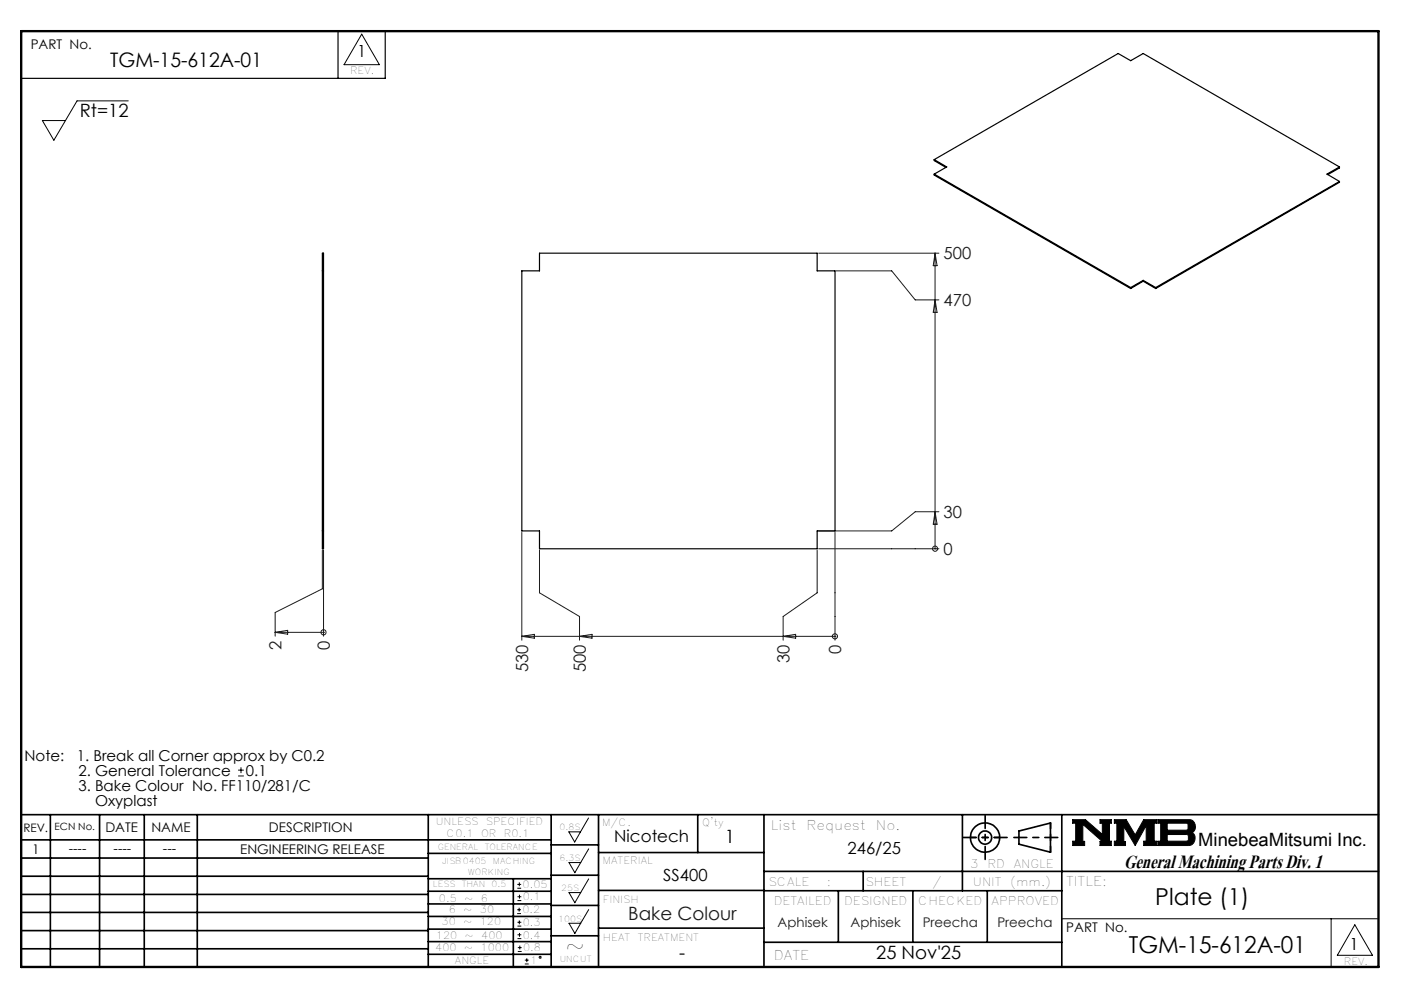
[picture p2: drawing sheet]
<svg xmlns="http://www.w3.org/2000/svg" width="297mm" height="210mm" viewBox="0 0 297 210" stroke-linecap="round" stroke-linejoin="round" font-family="sans-serif">
<g fill="none" stroke="#000" stroke-width=".21">
<path d="M76.5 7.2l3.8 6.5h-7.5zM27.1 21.3h-10.8l-4.9 8.4-2.4-4.2h4.9M50.4 164.1h1.2M50.4 162.9h1.2M51 162.3v1.2M120.3 175.9h2.5l-1.2 2.2zM124.5 173l-1.7 2.9M124.5 179.5l-1.7 2.9M226.9 173.3h2.7l3.6 3.2v-2.4h-.5v-.8h2.4v.8h-.4v3.8h.4v.9h-2.4v-.9h.5l-4.1-3.6v3.6h.3v.9h-2.5v-.9h.6v-3.8h-.6zM235.7 173.3h2.5l1.9 3.3 1.8-3.3h2.8v.8h-.5v3.8h.5v.9h-2.8v-.9h.6v-3.3l-2.4 4.2-2.4-4v3.2h.4v.8h-2.4v-.9h.6v-3.8h-.6zM244.9 173.3h6.6a1.47 1.47 0 0 1 1.3 1.2 1.47 1.47 0 0 1-.7 1.6 1.48 1.48 0 0 1 .7 1.6 1.48 1.48 0 0 1-1.4 1.1h-6.5v-.9h.6v-3.8h-.6zM246.9 174.1h4.1l.3 .2v1l-.3 .3h-4.1z"/>
<path d="M246.9 176.5h4.2l.3 .3v.8l-.4 .3h-4.1zM109.4 193.2h.8M109.4 192.4h.8M109.4 187.8h.8M109.4 187h.8M109.5 198.5h.8M109.5 197.7h.8M109.5 195.9h.8M109.5 195h.8M109.5 190.5h.8M109.5 189.6h.8M109.8 192v.8"/>
<path d="M109.9 194.7v.8M109.9 186.6v.8M109.9 189.2v.8M109.9 197.3v.8M110 200v.8M120.4 182.4h2.4l-1.2 2.2zM120.4 188.8h2.4l-1.2 2.1zM120.4 195.3h2.4l-1.2 2.1zM124.5 185.9l-1.7 2.9M124.5 192.4l-1.7 2.9M224.6 194.3h67M281.6 194.3v10.2"/>
<path d="M286.6 195.6l3.7 6.4h-7.4zM109.5 201.2h.8M109.5 200.4h.8M111 203.9h.8M111 203.1h.8M111.4 202.7v.8"/>
<circle cx="114.3" cy="202.5" r=".2"/>
</g>
<g fill="none" stroke="#000" stroke-width=".35">
<path d="M4.5 172.3h287.1M4.5 177.6h112.1M10.7 172.3v32.2M21.1 172.3v32.2M30.5 172.3v32.2M41.7 172.3v32.2M90.6 172.3v32.2M116.6 172.3v32.2M116.6 178.7h10M126.6 172.3v32.2M147.6 172.3v8M161.6 172.3v32.2"/>
<path d="M203.6 172.3v16.1M215.5 175.7l6.7-1.6v6.1l-6.7-1.7zM224.6 172.3v32.2M4.5 185.3h86.1M4.5 181.5h86.1M4.5 189.2h86.1M4.5 193h86.1M4.5 196.8h86.1M90.6 199.1h26M90.6 193.8h26M90.6 188.5h26M90.6 191.2h26"/>
<path d="M90.6 180.5h26M90.6 185.8h26M90.6 196.5h26M108.6 185.8v18.5M116.6 185.1h10M116.6 191.5h10M116.6 197.9h10M126.6 196.3h35M126.6 188.3h35M126.6 180.3h35M161.6 184.3h130M161.6 199.3h63"/>
<path d="M161.6 188.4h63M177.3 188.4v10.9M182.6 184.3v4.1M193.1 188.4v10.9M208.8 188.4v10.9M4.5 200.7h86.1M90.6 201.8h26"/>
<circle cx="208.4" cy="177.1" r="3.1"/>
<circle cx="208.4" cy="177.1" r="1.4"/>
</g>
<path d="M4.5 6.6h287.1" fill="none" stroke="#000" stroke-width=".21" stroke-dasharray="6.3 1.3 1.3 1.3" stroke-dashoffset="1.9"/>
<g fill="none" stroke="#000" stroke-width=".25">
<path d="M71.5 6.6v10M81.5 6.6v10h-77M197.6 33.8l38.9-22.5 2.7 1.5 2.6-1.5 41.6 24M197.6 36.8l41.6 24M197.6 33.8l2.7 1.5-2.7 1.5M197.6 33.8v.2l2.5 1.4M197.6 36.8v.2l41.6 24M283.4 35.3l-2.7 1.5 2.7 1.6M283.4 38.4l-38.9 22.4M283.4 35.3v.2l-2.5 1.4M283.4 38.4v.2l-38.9 22.4M68.2 57.3h.2"/>
<path d="M68.2 53.5h.2v62.6h-.2zM110.4 57.3h3.7v-3.8h58.8v3.8h3.7v55h-3.7v3.8h-58.8v-3.8h-3.7zM241.8 59.3l2.7 1.5M241.8 59.3l-2.6 1.5M241.8 59.3v.2M241.8 59.5l2.7 1.5M241.8 59.5l-2.6 1.5M239.2 60.8v.2M244.5 60.8v.2M68.2 112.3h.2"/>
</g>
<path d="M205.3 177.1h6.2M222.2 174v6.2" fill="none" stroke="#000" stroke-width=".35" stroke-dasharray="15.2 1.3 1.3 1.3" stroke-dashoffset="14.1"/>
<path d="M203.8 177.1h9.2M208.4 172.5v9.2M214.5 177.1h9.3" fill="none" stroke="#000" stroke-width=".35" stroke-dasharray="15.2 1.3 1.3 1.3" stroke-dashoffset="12.5"/>
<path d="M4.5 6.6h287.1v197.9h-287.1z" fill="none" stroke="#000" stroke-width=".5"/>
<path d="M226.9 173.3v.8h.6v3.8h-.6v.9h2.5v-.9h-.3v-3.6l4.1 3.6h-.5v.9h2.4v-.9h-.4v-3.8h.4v-.8h-2.4v.8h.5v2.4l-3.6-3.2zM235.7 173.3v.8h.6v3.8h-.6v.9h2.4v-.8h-.4v-3.2l2.4 4 2.4-4.2v3.3h-.6v.9h2.8v-.9h-.5v-3.8h.5v-.8h-2.8l-1.8 3.3-1.9-3.3zM246.9 176.5h4.2l.3 .2v1l-.3 .2h-4.2zM244.9 173.3v.8h.6v3.8h-.6v.9h6.9l.7-.5 .3-.9-.1-.7-.6-.6a1.48 1.48 0 0 0 .7-1.6 1.48 1.48 0 0 0-1.3-1.2zM246.9 174.1h4.1l.3 .2v1.1l-.2 .2h-4.2z" fill-rule="evenodd" fill="#000"/>
<g fill="none" stroke="#191924" stroke-width=".21">
<path d="M173.2 53.5h25.4M176.9 57.3h11.7l5 6.1h5M197.8 53.5v62.6M197.8 53.5l.4 2.7h-.8zM197.8 63.4l.4 2.7h-.8zM68.2 116.3v8.2l-10 5v5M68.4 116.3v18.2M110.4 112.6v22.8M114.1 116.3v9.1l8.5 5v5M172.9 116.3v9.1l-7.2 5v5M173.2 116.1h25.4M176.6 112.6v22.8"/>
<path d="M197.8 108.2l.4 2.7h-.8zM197.8 116.1h.1M198.6 108.2h-5l-5 4.1h-15.4M58.2 133.7h10.2M58.2 133.7l2.7-.4v.8zM68.4 133.7h.1M110.4 134.6h66.2M110.4 134.6l2.6-.4v.8zM122.6 134.6l2.6-.4v.8zM165.7 134.6l2.6-.4v.8zM176.6 134.6h.1"/>
<circle cx="197.8" cy="116" r=".54"/>
<circle cx="68.4" cy="133.7" r=".54"/>
<circle cx="176.6" cy="134.6" r=".54"/>
</g>
<text font-size="6.2" x="237.8" y="183.6">General Machining Parts Div. 1</text>
<g font-size="4.9">
<text x="244.4" y="191.4">Plate (1)</text>
<text x="119.6" y="201.8">~</text>
<text x="238.8" y="201.5">TGM-15-612A-01</text>
</g>
<text font-size="4.2" x="23.3" y="14.3">TGM-15-612A-01</text>
<g font-size="3.9">
<text x="16.9" y="24.6">Rt=12</text>
<text x="153.3" y="178.4">1</text>
<text x="253.5" y="178.9">MinebeaMitsumi Inc.</text>
<text x="143.7" y="202.9">-</text>
<text x="185.3" y="202.9">25 Nov'25</text>
</g>
<text font-size="3.9" fill="#191924" x="132.9" y="194.6">Bake Colour</text>
<g font-size="3.5">
<text x="75.6" y="12.1">1</text>
<text x="129.9" y="178.2">Nicotech</text>
<text x="179.3" y="180.5">246/25</text>
<text x="140.3" y="186.3">SS400</text>
<text x="285.5" y="200.9">1</text>
</g>
<g font-size="3.5" fill="#191924">
<text x="199.6" y="54.9">500</text>
<text x="199.6" y="64.7">470</text>
<text x="199.6" y="109.5">30</text>
<text x="199.6" y="117.4">0</text>
<text x="59.5" y="137.4" transform="rotate(-90 59.5 137.4)">2</text>
<text x="69.8" y="137.4" transform="rotate(-90 69.8 137.4)">0</text>
<text x="111.7" y="142.2" transform="rotate(-90 111.7 142.2)">530</text>
<text x="123.9" y="142.2" transform="rotate(-90 123.9 142.2)">500</text>
<text x="167" y="140.2" transform="rotate(-90 167 140.2)">30</text>
<text x="178" y="138.3" transform="rotate(-90 178 138.3)">0</text>
</g>
<g font-size="3.2">
<text x="5.2" y="160.9">Note:</text>
<text x="16.2" y="160.9">1. Break all Corner approx by C0.2</text>
<text x="16.6" y="167.2">3. Bake Colour No. FF110/281/C</text>
<text x="16.6" y="164.1">2. General Tolerance</text>
<text x="52" y="164.1">0.1</text>
<text x="20.1" y="170.4">Oxyplast</text>
</g>
<g font-size="2.8">
<text x="6.5" y="10.4">PART No.</text>
<text x="22.3" y="175.9">DATE</text>
<text x="32" y="175.9">NAME</text>
<text x="56.9" y="175.9">DESCRIPTION</text>
<text x="163.1" y="175.4">List</text>
<text x="170.6" y="175.4">Request</text>
<text x="185.3" y="175.4">No.</text>
<text x="6.8" y="180.6">1</text>
<text x="14.5" y="180.3">----</text>
<text x="24" y="180.3">----</text>
<text x="34.5" y="180.3">---</text>
<text x="50.8" y="180.7">ENGINEERING RELEASE</text>
<text x="225.5" y="187.3">TITLE:</text>
<text x="225.6" y="197.2">PART No.</text>
<text x="163.7" y="203">DATE</text>
</g>
<g font-size="2.8" fill="#191924">
<text x="164.5" y="196.1">Aphisek</text>
<text x="179.9" y="196.1">Aphisek</text>
<text x="195.2" y="196.1">Preecha</text>
<text x="211" y="196.1">Preecha</text>
</g>
<g font-size="2.5">
<text x="4.9" y="175.9">REV.</text>
<text x="205.2" y="183.6">3</text>
<text x="208.9" y="183.6">RD</text>
<text x="214.4" y="183.6">ANGLE</text>
<text x="162.5" y="187.3">SCALE</text>
<text x="163.7" y="191.5">DETAILED</text>
<text x="174.9" y="187.3">:</text>
<text x="178.6" y="191.5">DESIGNED</text>
<text x="183.1" y="187.3">SHEET</text>
<text x="194.2" y="191.5">CHECKED</text>
<text x="197.2" y="187.3">/</text>
<text x="205.8" y="187.3">UNIT</text>
<text x="209.8" y="191.5">APPROVED</text>
<text x="213.7" y="187.3">(mm.)</text>
</g>
<g font-size="2.1">
<text x="74.1" y="15.7">REV.</text>
<text x="11.6" y="175.6">ECN No.</text>
<text x="92.2" y="174.5">UNLESS</text>
<text x="94.5" y="177.1">C0.1</text>
<text x="101.8" y="177.1">OR</text>
<text x="102.8" y="174.5">SPECIFIED</text>
<text x="106.6" y="177.1">R0.1</text>
<text x="127.3" y="174.7">M/C.</text>
<text x="148.6" y="174.8">Q'ty</text>
<text x="127.5" y="182.8">MATERIAL</text>
<text x="92.8" y="190.8">0.5</text>
<text x="98.2" y="190.8">~</text>
<text x="101.7" y="190.8">6</text>
<text x="110.6" y="187.8">0.05</text>
<text x="110.6" y="190.4">0.1</text>
<text x="127.6" y="190.9">FINISH</text>
<text x="93.4" y="195.7">30</text>
<text x="94.9" y="193">6</text>
<text x="98" y="195.7">~</text>
<text x="98" y="193">~</text>
<text x="101.5" y="195.7">120</text>
<text x="101.5" y="193">30</text>
<text x="110.5" y="193.2">0.2</text>
<text x="110.6" y="195.9">0.3</text>
<text x="92.1" y="201.1">400</text>
<text x="92.2" y="198.6">120</text>
<text x="96.2" y="203.9">ANGLE</text>
<text x="98.2" y="201.1">~</text>
<text x="98.3" y="198.6">~</text>
<text x="101.7" y="201.1">1000</text>
<text x="101.8" y="198.6">400</text>
<text x="110.6" y="198.5">0.4</text>
<text x="110.7" y="201.2">0.8</text>
<text x="112.1" y="203.9">1</text>
<text x="127.6" y="199">HEAT</text>
<text x="134.9" y="199">TREATMENT</text>
<text x="284.3" y="204.1">REV.</text>
</g>
<g font-size="1.8">
<text x="92.6" y="179.7">GENERAL</text>
<text x="102.5" y="179.7">TOLERANCE</text>
<text x="118.4" y="175.6">0.8S</text>
<text x="93.5" y="182.6">JISB0405</text>
<text x="99" y="185">WORKING</text>
<text x="104.3" y="182.6">MACHING</text>
<text x="118.4" y="182.1">6.3S</text>
<text x="91.6" y="187.6">LESS</text>
<text x="97.7" y="187.6">THAN</text>
<text x="104" y="187.6">0.5</text>
<text x="118.7" y="188.4">25S</text>
<text x="118.1" y="194.9">100S</text>
<text x="118.4" y="203.4">UNCUT</text>
</g>
</svg>
